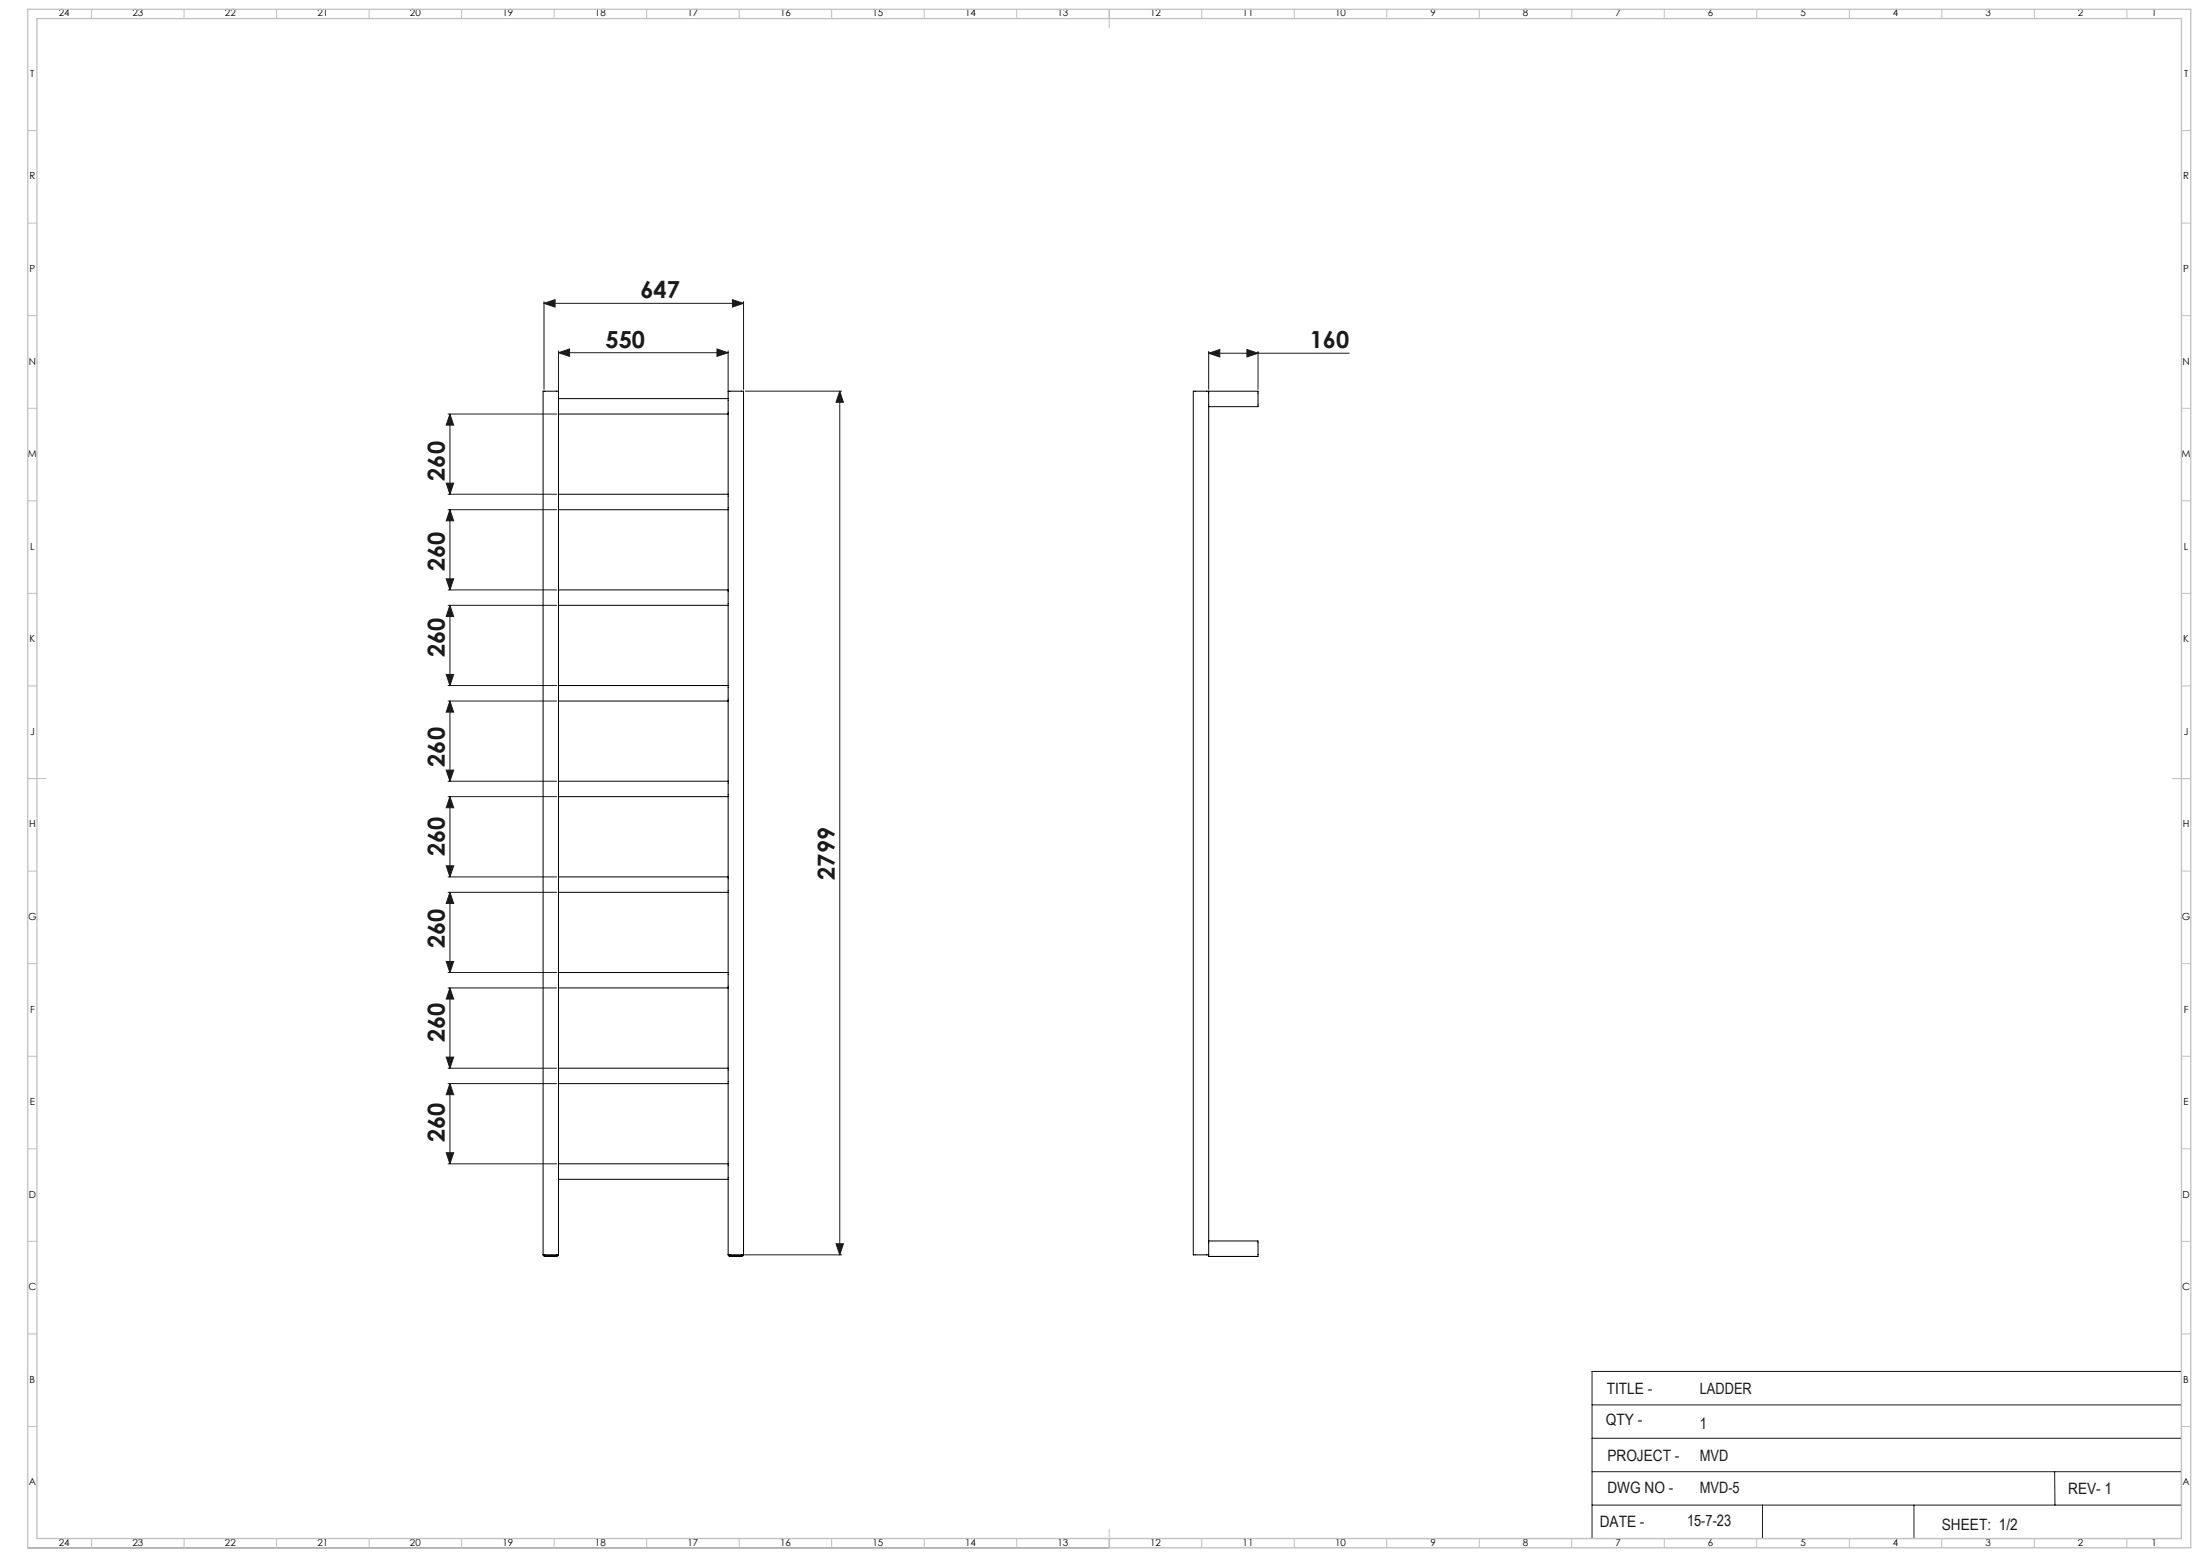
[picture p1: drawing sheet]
<svg xmlns="http://www.w3.org/2000/svg" width="1189mm" height="841mm" viewBox="0 0 1189 841" stroke-linecap="round" stroke-linejoin="round" font-family="sans-serif">
<g fill="none" stroke="#191924" stroke-width=".54">
<path d="M294 164l6-2v4zM294 163v47M294 164h108M396 162l6 2-6 2zM402 163v47M302 191l6-2v3zM302 189v22M302 191h92M387 189l7 2-7 1zM394 189v22M653 191l6-2v4zM653 190v20"/>
<path d="M653 191h76M674 189l6 2-6 2zM680 190v20M403 211h52M454 211v467M454 211l2 6h-4zM242 224h59M243 224l2 6h-4zM243 224v43M241 261h4l-2 6zM242 275h59M242 267h59"/>
<path d="M243 275l2 6h-4zM243 275v44M241 313h4l-2 6zM242 319h59M242 327h59M243 327l2 6h-4zM243 327v43M241 364h4l-2 6zM242 370h59M242 379h59M243 379l2 6h-4zM243 379v43"/>
<path d="M241 416h4l-2 6zM242 422h59M242 430h59M243 430l2 6h-4zM243 430v44M241 468h4l-2 6zM242 474h59M242 482h59M243 482l2 6h-4zM243 482v43M241 519h4l-2 6zM242 525h59"/>
<path d="M242 534h59M243 534l2 6h-4zM243 534v43M241 571h4l-2 6zM242 577h59M242 585h59M243 585l2 6h-4zM243 585v44M241 623h4l-2 6zM242 629h59M402 678h53M452 672h4l-2 6z"/>
<path d="M1179 662v169h-430M860 759h319M1179 741h-319v90M860 777h319M860 795h319M1110 795l1 18M860 813h319M953 813v18M1034 813v18M15 836h584M20 831h579M648 831h1"/>
</g>
<g fill="none" stroke="#c0c0c0" stroke-width=".54">
<path d="M49 5v5M99 5v5M149 5v5M199 5v5M249 5v5M299 5v5M349 5v5M399 5v5M449 5v5M499 5v5M549 5v5M599 5v10"/>
<path d="M649 5v5M699 5v5M749 5v5M799 5v5M849 5v5M899 5v5M949 5v5M999 5v5M1049 5v5M1099 5v5M1149 5v5M15 71h5"/>
<path d="M1179 71h5M15 121h5M1179 121h5M15 171h5M1179 171h5M15 221h5M1179 221h5M15 271h5M1179 271h5M15 321h5M1179 321h5M15 371h5"/>
<path d="M1179 371h5M15 421h10M1174 421h10M15 471h5M1179 471h5M15 521h5M1179 521h5M15 571h5M1179 571h5M15 621h5M1179 621h5M15 671h5"/>
<path d="M1179 671h5M15 721h5M1179 721h5M15 771h5M1179 771h5M49 831v5M99 831v5M149 831v5M199 831v5M249 831v5M299 831v5M349 831v5"/>
<path d="M399 831v5M449 831v5M499 831v5M549 831v5M599 826v10M649 831v5M699 831v5M749 831v5M799 831v5M849 831v5M899 831v5M949 831v5"/>
<path d="M999 831v5M1049 831v5M1099 831v5M1149 831v5"/>
</g>
<path d="M15 5h1169v831h-1169zM20 10h1159v821h-1159z" fill="none" stroke="#c0c0c0" stroke-width=".7"/>
<g fill="#191924">
<path d="M302 191l6-2v3zM387 189l7 2-7 1zM294 164l6-2v4zM396 162l6 2-6 2z"/>
<path d="M674 189l6 2-6 2zM653 191l6-2v4z"/>
<path d="M452 672h4l-2 6zM454 211l2 6h-4z"/>
<path d="M243 275l2 6h-4zM241 313h4l-2 6zM243 224l2 6h-4zM241 261h4l-2 6zM243 327l2 6h-4zM241 364h4l-2 6zM243 379l2 6h-4zM241 416h4l-2 6zM243 430l2 6h-4zM241 468h4l-2 6zM243 482l2 6h-4zM241 519h4l-2 6zM243 534l2 6h-4zM241 571h4l-2 6zM243 585l2 6h-4zM241 623h4l-2 6z"/>
</g>
<g fill="none" stroke="#000" stroke-width=".54">
<path d="M302 215v-4h-8v467h8v-41M302 215v9M302 215h92M394 215v-4h8v467h-8M394 215v9M653 211h-8v467h8M653 211v9M653 211h27v9h-27M653 220v450M302 224v43M302 224h92M394 224v43"/>
<path d="M302 267v8M302 275v44M302 275h92M302 267h92M394 267v8M394 275v44M302 319v8M302 319h92M394 319v8M302 327v43M302 327h92M394 327v43"/>
<path d="M302 370v9M302 379v43M302 379h92M302 370h92M394 370v9M394 379v43M302 422v8M302 430v44M302 430h92M302 422h92M394 422v8M394 430v44"/>
<path d="M302 474v8M302 474h92M394 474v8M302 482v43M302 482h92M394 482v43M302 525v9M302 534v43M302 534h92M302 525h92M394 525v9M394 534v43"/>
<path d="M302 577v8M302 577h92M394 577v8M302 585v44M302 585h92M394 585v44M302 629v8M302 637h92M302 629h92M394 629v8M394 637v41M294 678v1h7l1-1"/>
<path d="M294 678h7M394 678h7M402 678l-1 1h-6l-1-1M653 670h27v9h-27z"/>
</g>
<g font-size="12.7" fill="#191924">
<text x="346" y="161">647</text>
<text x="327" y="188">550</text>
<text x="708" y="188">160</text>
<text x="240" y="260" transform="rotate(-90 240 260)">260</text>
<text x="240" y="308" transform="rotate(-90 240 308)">260</text>
<text x="240" y="355" transform="rotate(-90 240 355)">260</text>
<text x="240" y="414" transform="rotate(-90 240 414)">260</text>
<text x="240" y="463" transform="rotate(-90 240 463)">260</text>
<text x="451" y="475" transform="rotate(-90 451 475)">2799</text>
<text x="240" y="512" transform="rotate(-90 240 512)">260</text>
<text x="240" y="563" transform="rotate(-90 240 563)">260</text>
<text x="240" y="617" transform="rotate(-90 240 617)">260</text>
</g>
<g font-size="8.5" fill="#191924">
<text x="868" y="753">TITLE -</text>
<text x="919" y="753">LADDER</text>
<text x="868" y="770">QTY -</text>
<text x="919" y="772">1</text>
<text x="869" y="789">PROJECT -</text>
<text x="919" y="789">MVD</text>
<text x="869" y="807">DWG NO -</text>
<text x="919" y="807">MVD-5</text>
<text x="1118" y="807">REV- 1</text>
<text x="865" y="825">DATE -</text>
<text x="912" y="824">15-7-23</text>
<text x="1049" y="826">SHEET: 1/2</text>
</g>
<g font-size="5.3">
<text x="32" y="9">24</text>
<text x="72" y="9">23</text>
<text x="122" y="9">22</text>
<text x="172" y="9">21</text>
<text x="222" y="9">20</text>
<text x="272" y="9">19</text>
<text x="322" y="9">18</text>
<text x="372" y="9">17</text>
<text x="422" y="9">16</text>
<text x="472" y="9">15</text>
<text x="522" y="9">14</text>
<text x="572" y="9">13</text>
<text x="622" y="9">12</text>
<text x="672" y="9">11</text>
<text x="722" y="9">10</text>
<text x="773" y="9">9</text>
<text x="823" y="9">8</text>
<text x="873" y="9">7</text>
<text x="923" y="9">6</text>
<text x="973" y="9">5</text>
<text x="1023" y="9">4</text>
<text x="1073" y="9">3</text>
<text x="1123" y="9">2</text>
<text x="1163" y="9">1</text>
<text x="16" y="42">T</text>
<text x="1180" y="42">T</text>
<text x="16" y="97">R</text>
<text x="1180" y="97">R</text>
<text x="16" y="147">P</text>
<text x="1180" y="147">P</text>
<text x="16" y="197">N</text>
<text x="1180" y="197">N</text>
<text x="15" y="247">M</text>
<text x="1179" y="247">M</text>
<text x="16" y="297">L</text>
<text x="1180" y="297">L</text>
<text x="16" y="347">K</text>
<text x="1180" y="347">K</text>
<text x="16" y="397">J</text>
<text x="1180" y="397">J</text>
<text x="16" y="447">H</text>
<text x="1180" y="447">H</text>
<text x="15" y="497">G</text>
<text x="1179" y="497">G</text>
<text x="16" y="547">F</text>
<text x="1180" y="547">F</text>
<text x="16" y="597">E</text>
<text x="1180" y="597">E</text>
<text x="16" y="647">D</text>
<text x="1180" y="647">D</text>
<text x="15" y="697">C</text>
<text x="1179" y="697">C</text>
<text x="16" y="747">B</text>
<text x="1180" y="747">B</text>
<text x="16" y="802">A</text>
<text x="1180" y="802">A</text>
<text x="32" y="835">24</text>
<text x="72" y="835">23</text>
<text x="122" y="835">22</text>
<text x="172" y="835">21</text>
<text x="222" y="835">20</text>
<text x="272" y="835">19</text>
<text x="322" y="835">18</text>
<text x="372" y="835">17</text>
<text x="422" y="835">16</text>
<text x="472" y="835">15</text>
<text x="522" y="835">14</text>
<text x="572" y="835">13</text>
<text x="622" y="835">12</text>
<text x="672" y="835">11</text>
<text x="722" y="835">10</text>
<text x="773" y="835">9</text>
<text x="823" y="835">8</text>
<text x="873" y="835">7</text>
<text x="923" y="835">6</text>
<text x="973" y="835">5</text>
<text x="1023" y="835">4</text>
<text x="1073" y="835">3</text>
<text x="1123" y="835">2</text>
<text x="1163" y="835">1</text>
</g>
</svg>
